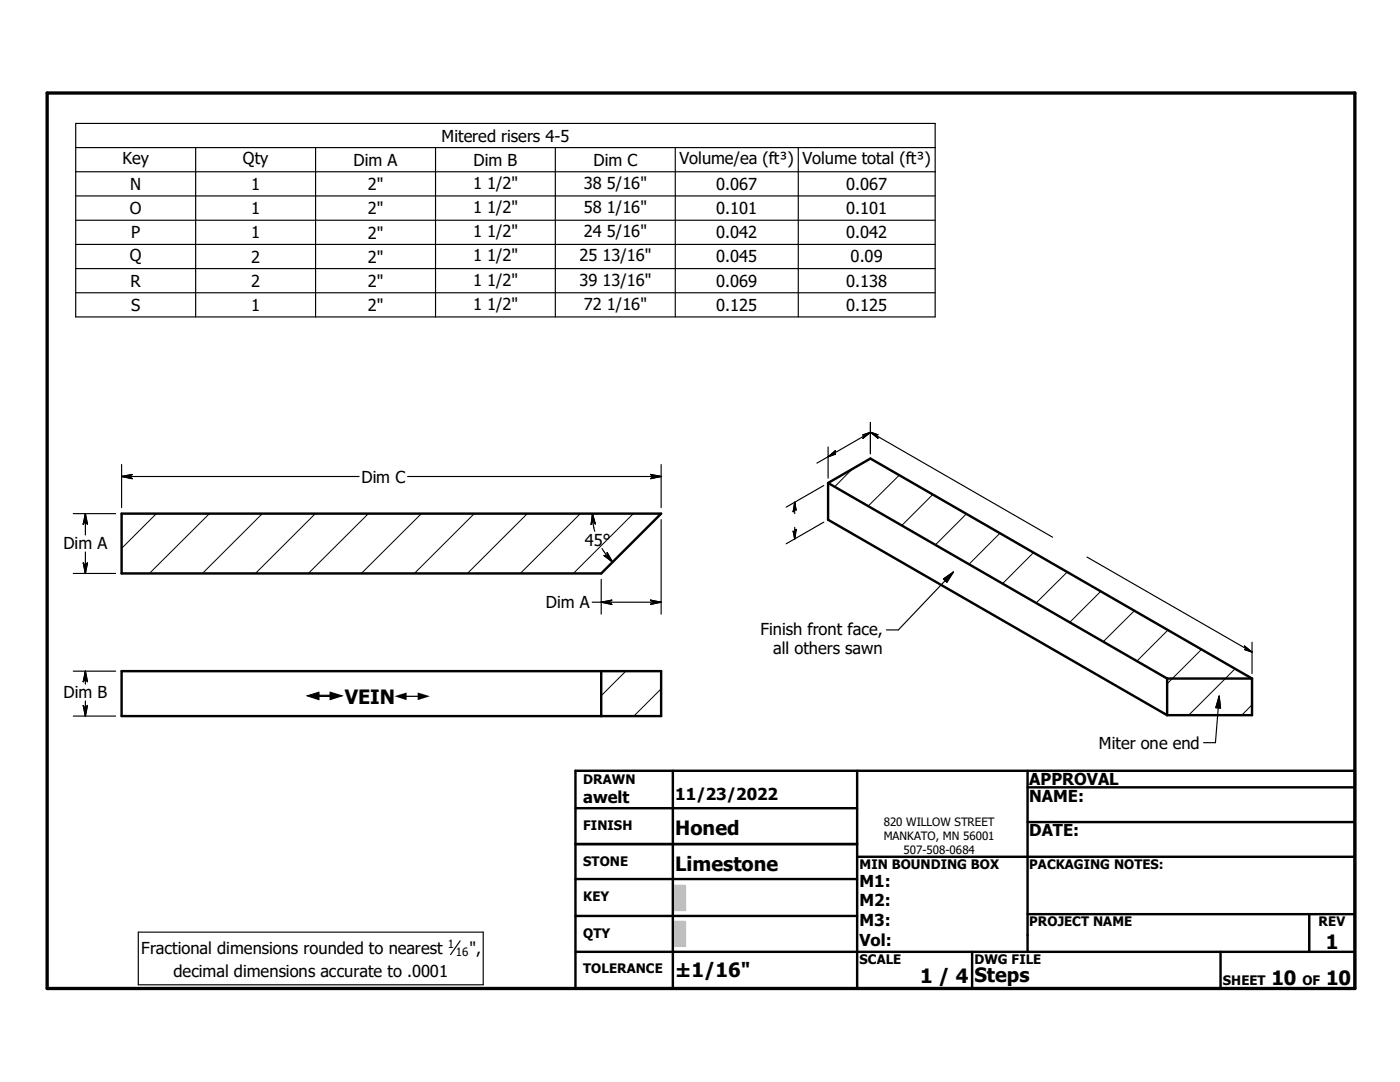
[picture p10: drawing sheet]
<svg xmlns="http://www.w3.org/2000/svg" width="279mm" height="216mm" viewBox="0 0 279 216" stroke-linecap="round" stroke-linejoin="round" font-family="sans-serif">
<g fill="none" stroke="#000" stroke-width=".48">
<path d="M165.3 96.4l8.4-4.9 76.2 43.9M165.3 96.4v7.3l67.6 39M165.3 96.4l67.6 39M24.3 102.5h107.6l-11.9 11.9h-95.7zM24.3 133.9h107.6v9h-107.6zM120 133.9v9M232.9 135.4v7.3M232.9 135.4h17M249.9 135.4v7.3h-17M114.8 153.8h155.6v43.4h-155.6zM134.3 153.8v43.4M171.1 153.8v43.4"/>
<path d="M205.1 157.1h65.3M205.1 153.8v36.1M114.8 175.4h56.3M114.8 161.3h56.3M114.8 168.4h56.3M171.1 171h99.3M205.1 164h65.3M114.8 182.8h56.3M114.8 189.9h155.6M194 189.9v7.3M205.1 182.4h65.3M243.6 189.9v7.3"/>
<path d="M261.3 182.4v7.5"/>
</g>
<g fill="none" stroke="#000" stroke-width=".2">
<path d="M170.1 93.6l-3.5 3.5M179.5 94.8l-6.2 6.2M186.1 98.7l-6.1 6.2M31.2 102.5l-6.9 6.9M41.8 102.5l-12 11.9M52.4 102.5l-12 11.9M62.9 102.5l-11.9 11.9M73.5 102.5l-12 11.9M84.1 102.5l-12 11.9M94.7 102.5l-12 11.9M105.2 102.5l-11.9 11.9M115.8 102.5l-12 11.9"/>
<path d="M126.4 102.5l-12 11.9M192.9 102.5l-6.2 6.2M199.6 106.4l-6.2 6.2M206.3 110.3l-6.2 6.2M213 114.1l-6.2 6.2M219.7 118l-6.2 6.2M124.9 133.9l-4.9 4.9M131.9 137.5l-5.4 5.4M226.4 121.9l-6.2 6.1M233.1 125.7l-6.2 6.2M239.8 129.6l-6.9 6.8M246.5 133.4l-9.3 9.3"/>
<path d="M249.9 140.6l-2.1 2.1"/>
</g>
<path d="M9.4 18.6h261v178.6h-261z" fill="none" stroke="#000" stroke-width=".66"/>
<g fill="#c0c0c0" stroke="#c0c0c0" stroke-width=".48">
<path d="M134.8 184h1.9v4.7z"/>
<path d="M134.8 184l1.9 4.7h-1.9z"/>
<path d="M134.8 176.8h1.9v4.8z"/>
<path d="M134.8 176.8l1.9 4.8h-1.9z"/>
</g>
<g fill="none" stroke="#000" stroke-width=".23">
<path d="M15.1 24.6h171.5v38.6h-171.5zM15.1 29.5h171.5M15.1 34.3h171.5M15.1 39.1h171.5M39 29.5v33.7M63 29.5v33.7M86.9 29.5v33.7M110.8 29.5v33.7M134.8 29.5v33.7M159.3 29.5v33.7M15.1 43.9h171.5M15.1 48.8h171.5"/>
<path d="M15.1 53.6h171.5M15.1 58.4h171.5M24.3 95.1h47.4M24.3 95.1l2.1-.4-.8 .4M24.3 95.1l2.1 .4-.8-.4M24.3 92.7v8.6M25.6 95.1h.1M81.3 95.1h50.6M130.6 95.1h.1M130.6 95.1l-.8 .4 2.1-.4M130.6 95.1l-.8-.4 2.1 .4M131.9 92.7v8.6"/>
<path d="M164.4 96.9l-7.5 4.3M165.3 89.2v6.2M165.3 91.1l-2.3 1.3M166.2 90.6h.1M166.2 90.6l.5-.7-1.4 1.2M166.2 90.6h.5l-1.4 .5M172.7 86.8h.1M173.7 86.2l36.4 21M173.7 86.2l1.5 .6h-.5M173.7 86.2l1.5 1.2-.5-.6M173.7 84.3v6.2M173.7 86.3l-8.4 4.8"/>
<path d="M173.7 86.3l-1.5 1.2 .5-.7M173.7 86.3l-1.5 .5h.5M174.7 86.8h.1M14.6 114.4h8.5M14.6 102.5h8.5M17 113.1h.1M17 103.9h.1M17 102.5v4.3M17 110.1v4.3M17 113.1l-.4-.8 .4 2.1M17 113.1l.4-.8-.4 2.1M17 102.5l.4 2.1-.4-.7"/>
<path d="M17 102.5l-.4 2.1 .4-.7M118.2 102.5l.2 2.1 .3 1.4M118.2 102.5l.6 2-.5-.7M118.2 102.5l-.2 2.1 .3-.8M118.3 103.8h.1M120 115.6v6.9M120.1 109.4l.8 1.2 1.4 1.6M121.4 111.1h.1M121.4 111.1l-.9-.3 1.8 1.4M121.4 111.1l-.2-.8 1.1 1.9M131.9 103.7v18.8M158.6 101.3h.1"/>
<path d="M158.6 106.4h.1M158.6 100.2v2.3M158.6 105.2v2.3M158.6 100.2l.3 1.6-.3-.5M158.6 100.2l-.3 1.9 .3-.8M158.6 106.4l-.3-.4 .3 1.5M158.6 106.4l.3-.8-.3 1.9M164.4 104.2l-7.5 4.3M188.3 115.5l2-1.4-1.3 2.1zM190.3 114.1l-11 11.6h-2.4M216.9 111.1l33 19M14.6 133.9h8.5"/>
<path d="M17 135.3h.1M17 133.9v2.6M17 139.9v3M17 133.9l.4 2.1-.4-.7M17 133.9l-.4 2.1 .4-.7M118.2 120.2h13.7M120 120.2l2.1-.4-.7 .4 .7 .4zM121.4 120.2h.1M130.6 120.2h.1M130.6 120.2l-.8 .4 2.1-.4M130.6 120.2l-.8-.4 2.1 .4M243.3 138.9l-.7 9.3h-2.4"/>
<path d="M243.3 138.9l.3 2.4-1-.1zM248.9 129.6h.1M248.9 129.6h-.5l1.5 .5M248.9 129.6l-.5-.7 1.5 1.2M249.9 128.2v6.2M14.6 142.9h8.5M17 141.5h.1M17 141.5l-.4-.7 .4 2.1M17 141.5l.4-.7-.4 2.1M27.6 186h68.8v10.5h-68.8zM91.8 187.7l-1.9 2.8"/>
</g>
<g fill="#fff" stroke="#fff" stroke-width=".23">
<path d="M178.6 174.3h18.2v14.9z"/>
<path d="M178.6 174.3l18.2 14.9h-18.2z"/>
<path d="M61.3 137.6h25.1v2.8z"/>
<path d="M61.3 137.6l25.1 2.8h-25.1z"/>
</g>
<g fill="#000" stroke="#000" stroke-width=".23">
<path d="M24.3 95.1l2.1-.4-.8 .4zM24.3 95.1h1.3l.8 .4zM25.6 95.1l.8 .4zM129.8 95.5l.8-.4h1.3zM129.8 94.7l2.1 .4h-1.3zM129.8 94.7l.8 .4zM165.3 91.1l1.4-1.2-.5 .7zM165.3 91.1l.9-.5h.5zM166.2 90.6h.5zM172.7 86.8l1-.5-1.5 1.2zM172.2 86.8l1.5-.5-1 .5zM172.2 86.8h.5z"/>
<path d="M173.7 86.2l1.5 .6h-.5zM173.7 86.2l1 .6 .5 .6zM174.7 86.8l.5 .6zM16.6 112.3l.4 .8v1.3zM17.4 112.3l-.4 2.1v-1.3zM17.4 112.3l-.4 .8zM17 102.5l.4 2.1-.4-.7zM17 102.5v1.4l-.4 .7zM17 103.9l-.4 .7zM118.2 102.5l.6 2-.5-.7zM118.2 102.5l.1 1.3-.3 .8zM118.3 103.8l-.3 .8z"/>
<path d="M120.5 110.8l.9 .3 .9 1.1zM121.2 110.3l1.1 1.9-.9-1.1zM121.2 110.3l.2 .8zM158.6 100.2l.3 1.6-.3-.5zM158.6 100.2v1.1l-.3 .8zM158.6 101.3l-.3 .8zM158.3 106l.3 .4v1.1zM158.9 105.6l-.3 1.9v-1.1zM158.9 105.6l-.3 .8zM188.3 115.5l2-1.4-1.3 2.1zM17 133.9l.4 2.1-.4-.7zM17 133.9v1.4l-.4 .7z"/>
<path d="M17 135.3l-.4 .7zM120 120.2l2.1-.4-.7 .4zM120 120.2h1.4l.7 .4zM121.4 120.2l.7 .4zM129.8 120.6l.8-.4h1.3zM129.8 119.8l2.1 .4h-1.3zM129.8 119.8l.8 .4zM248.4 129.6h.5l1 .5zM248.4 128.9l1.5 1.2-1-.5zM248.4 128.9l.5 .7zM16.6 140.8l.4 .7v1.4zM17.4 140.8l-.4 2.1v-1.4z"/>
<path d="M17.4 140.8l-.4 .7zM243.3 138.9l.3 2.4-1-.1z"/>
</g>
<g font-size="3.9">
<text x="68.8" y="140.4">VEIN</text>
<text x="134.7" y="166.6">Honed</text>
<text x="134.7" y="173.8">Limestone</text>
<text x="264.6" y="189.3">1</text>
<text x="134.7" y="194.9">±1/16&quot;</text>
<text x="183.6" y="196.1">1 / 4</text>
<text x="194.5" y="196">Steps</text>
<text x="253.8" y="196.6">10</text>
<text x="264.7" y="196.6">10</text>
</g>
<g font-size="3.3">
<text x="88.1" y="28.3">Mitered risers 4-5</text>
<text x="24.4" y="32.8">Key</text>
<text x="48.5" y="32.8">Qty</text>
<text x="70.6" y="33.1">Dim A</text>
<text x="94.5" y="33.1">Dim B</text>
<text x="118.4" y="33.1">Dim C</text>
<text x="135.6" y="32.8">Volume/ea (ft³)</text>
<text x="160.1" y="32.8">Volume total (ft³)</text>
<text x="26" y="37.9">N</text>
<text x="50.1" y="37.9">1</text>
<text x="73.4" y="38">2&quot;</text>
<text x="94.4" y="37.7">1 1/2&quot;</text>
<text x="116.5" y="37.7">38 5/16&quot;</text>
<text x="142.9" y="37.9">0.067</text>
<text x="168.9" y="37.9">0.067</text>
<text x="25.9" y="42.7">O</text>
<text x="26.2" y="47.5">P</text>
<text x="50.1" y="47.5">1</text>
<text x="50.1" y="42.7">1</text>
<text x="73.4" y="42.8">2&quot;</text>
<text x="73.4" y="47.6">2&quot;</text>
<text x="94.4" y="42.5">1 1/2&quot;</text>
<text x="94.4" y="47.4">1 1/2&quot;</text>
<text x="116.5" y="42.5">58 1/16&quot;</text>
<text x="116.5" y="47.4">24 5/16&quot;</text>
<text x="142.9" y="42.7">0.101</text>
<text x="142.9" y="47.5">0.042</text>
<text x="168.9" y="42.7">0.101</text>
<text x="168.9" y="47.5">0.042</text>
<text x="25.9" y="52.1">Q</text>
<text x="50.1" y="52.4">2</text>
<text x="73.4" y="52.4">2&quot;</text>
<text x="94.4" y="52.2">1 1/2&quot;</text>
<text x="115.6" y="52.2">25 13/16&quot;</text>
<text x="142.9" y="52.4">0.045</text>
<text x="169.8" y="52.4">0.09</text>
<text x="26.1" y="57.2">R</text>
<text x="50.1" y="57.2">2</text>
<text x="73.4" y="57.3">2&quot;</text>
<text x="94.4" y="57">1 1/2&quot;</text>
<text x="115.6" y="57">39 13/16&quot;</text>
<text x="142.9" y="57.2">0.069</text>
<text x="168.9" y="57.2">0.138</text>
<text x="26.2" y="62.1">S</text>
<text x="50.1" y="62.1">1</text>
<text x="73.4" y="62.1">2&quot;</text>
<text x="94.4" y="61.8">1 1/2&quot;</text>
<text x="116.5" y="61.8">72 1/16&quot;</text>
<text x="142.9" y="62.1">0.125</text>
<text x="168.9" y="62.1">0.125</text>
<text x="72.1" y="96.3">Dim C</text>
<text x="12.7" y="109.6">Dim A</text>
<text x="116.7" y="108.9">45°</text>
<text x="108.9" y="121.4">Dim A</text>
<text x="151.8" y="126.6">Finish front face,</text>
<text x="154.3" y="130.6">all others sawn</text>
<text x="12.7" y="139.4">Dim B</text>
<text x="219.3" y="149.4">Miter one end</text>
<text x="116.4" y="160.2">awelt</text>
<text x="134.7" y="159.7">11/23/2022</text>
<text x="205.4" y="156.7">APPROVAL</text>
<text x="205.4" y="159.9">NAME:</text>
<text x="205.4" y="166.9">DATE:</text>
<text x="171.5" y="176.9">M1: 1 1/2&quot;</text>
<text x="171.5" y="180.8">M2: 2&quot;</text>
<text x="171.5" y="184.8">M3: 18&quot;</text>
<text x="28.2" y="190.3">Fractional dimensions rounded to nearest</text>
<text x="93.7" y="190.3">&quot;,</text>
<text x="171.5" y="188.7">Vol: 0.031 ft³</text>
<text x="34.6" y="195">decimal dimensions accurate to .0001</text>
</g>
<g font-size="3.1">
<text x="61.3" y="140.4">#</text>
<text x="78.8" y="140.4">#</text>
</g>
<g font-size="2.6">
<text x="116.4" y="156.4">DRAWN</text>
<text x="116.4" y="165.6">FINISH</text>
<text x="116.4" y="172.8">STONE</text>
<text x="171.5" y="173.4">MIN BOUNDING BOX</text>
<text x="205.4" y="173.4">PACKAGING NOTES:</text>
<text x="116.4" y="179.9">KEY</text>
<text x="205.4" y="184.8">PROJECT NAME</text>
<text x="263.1" y="184.8">REV</text>
<text x="116.4" y="187.1">QTY</text>
<text x="116.4" y="194.2">TOLERANCE</text>
<text x="171.5" y="192.4">SCALE</text>
<text x="194.5" y="192.4">DWG FILE</text>
<text x="244.1" y="196.6">SHEET</text>
<text x="259.9" y="196.6">OF</text>
</g>
<g font-size="2.3">
<text x="176.4" y="164.8">820 WILLOW STREET</text>
<text x="176.4" y="167.6">MANKATO, MN 56001</text>
<text x="180.3" y="170.3">507-508-0684</text>
<text x="89.4" y="189.1">1</text>
<text x="91" y="190.8">16</text>
</g>
</svg>
